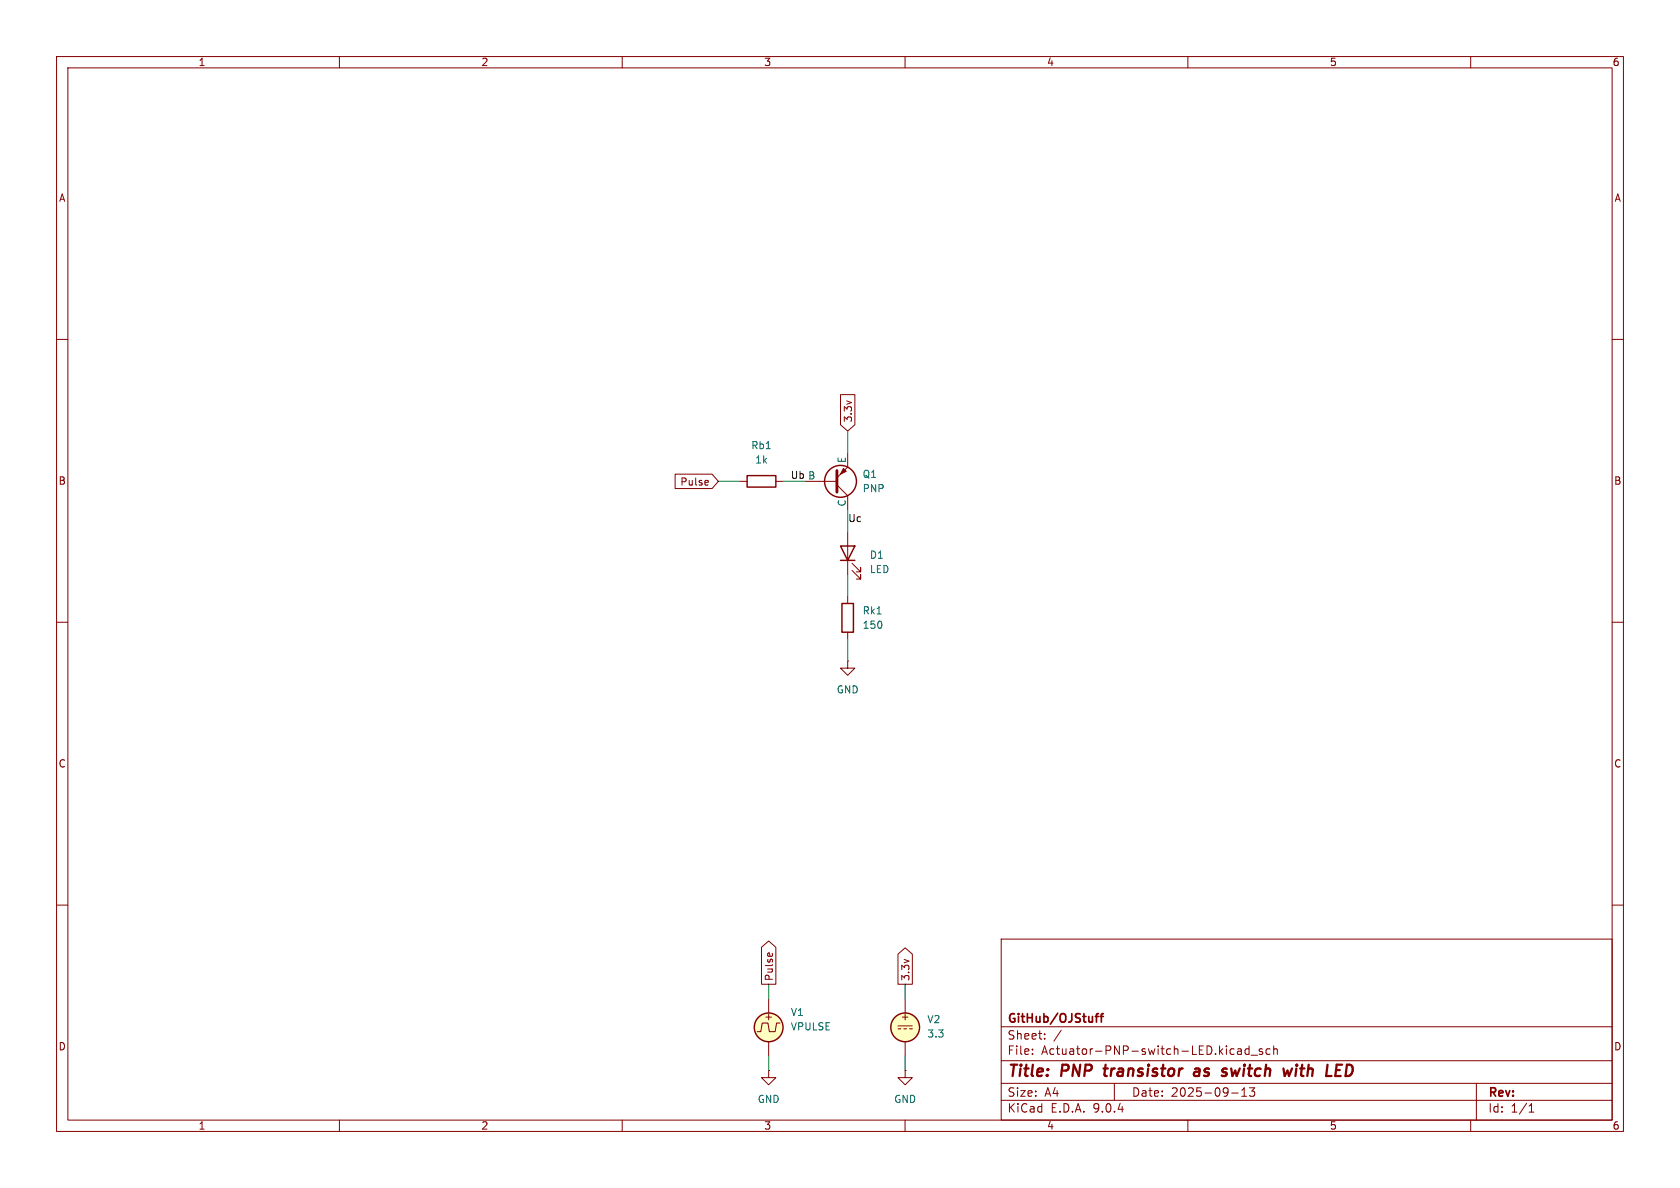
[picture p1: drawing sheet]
<svg xmlns="http://www.w3.org/2000/svg" width="297mm" height="210mm" viewBox="0 0 297 210" stroke-linecap="round" stroke-linejoin="round" font-family="sans-serif">
<g fill="none" stroke="#840000" stroke-width=".18">
<path d="M10 10h277v190h-277zM12 12h273v186h-273zM60 10v2M110 10v2M160 10v2M210 10v2M260 10v2M10 60h2M148.6 69.8h2.5v5.3l-1.2 1.1-1.3-1.1zM285 60h2M119.4 83.8h6.5l1.1 1.3-1.1 1.3h-6.5zM125 84.9l.2 .3-.6 .1"/>
<path d="M125.2 85.7l-.2 .1M130.8 85.1h1.3M137.2 85.1h1.2M142.2 85.1h5.8M148 85.7l1.9 1.9v2.6M149.9 80v2.6l-1.9 1.9M149.9 94v7.6M150.6 99.6l1.5 1.5v-.8v.8h-.7M10 110h2M149.9 116.8v1.3h1.2l-1.2 1.3-1.3-1.3h1.3M149.9 116.8h.1M149.9 105.4v1.3"/>
<path d="M149.9 111.8v1.2M150.6 100.8l1.5 1.6v-.8v.8h-.7M285 110h2M10 160h2M134.6 167.5l1.3-1.2 1.3 1.2v6.5h-2.6zM135.7 168.6l.3-.1 .1 .6M135.9 176.5v2.6M136.5 168.5l.1 .1M158.7 168.7l1.3-1.1 1.3 1.1v5.3h-2.6zM160 176.5v2.6M177 166h108v32h-108zM285 160h2"/>
<path d="M60 198v2M110 198v2M135.9 189.2v1.3h1.3l-1.3 1.3-1.3-1.3h1.3M135.9 189.2h.1M135.9 184.2v2.5M137.9 180.8h-.6l-.3 1.6h-1l-.2-1.6h-1.1l-.2 1.6h-.6M158.7 181.4h2.6M158.7 181.9h.6M159.8 181.9h.5M160 198v2M160 189.2v1.3h1.3l-1.3 1.3-1.3-1.3h1.3M160 189.2h.1"/>
<path d="M160 184.2v2.5M160.8 181.9h.5M177 194.5h108M177 191.5h108M177 187.5h108M177 181.5h108M182.5 186.3v.1M182.5 185.5v.1M184.7 183.6v.1M184.7 182.8v.1M187.6 182.1l-1.3 2M197 191.5v3"/>
<path d="M210 198v2M217.7 193.2h1.2M218.8 185.5h.6l.1 .9M219.5 185.8h-.5a.29 .29 0 0 0-.3 .3 .29 .29 0 0 0 .3 .3l.5-.1M219.5 193.8h.9M219.5 192.7l.5-.4v1.5M220.8 185.5l-.4-.1-.3 .3v.4l.1 .2h.6M220.8 184.9v1.5M220.9 192.3h.9l-.5 .6 .4 .1v.7l-.2 .1h-.4l-.2-.1M221.2 186.5h1.1M223.2 185.5l-.4-.1-.2 .2 .1 .2 .5 .2v.3h-.6M224.5 185.5l-.4-.1-.3 .3v.4l.2 .2h.5"/>
<path d="M225.2 185.5l.2-.1 .3 .1 .1 .9M225.2 184.9v1.5M260 198v2M261 191.5v6.5M270.3 196.6h.9M270.3 195.5l.4-.4v1.5"/>
</g>
<g fill="none" stroke="#840000" stroke-width=".4">
<path d="M195.1 188.9h.7M195.5 188.2l-.3 1.7 .3 .3M211.3 189l.2-.1 .5 .1M212.1 189.4h-.7a.4 .4 0 0 0-.3 .4 .4 .4 0 0 0 .2 .4l.7-.1M217.7 188.9l.2 1.3M228.4 188.9l-.5 1.3M229.2 188.9l-.2 1.3M229.3 188.2l-.1 .2M229.3 188.2l-.1 .1v.1M229.3 188.2v.1l-.1 .1M236.1 190.2h.9M236.2 189.2h.7"/>
<path d="M236.3 188.2h1"/>
</g>
<path d="M193.6 179.7h.6M194.2 179.2l-.4 .2v1.3M194.5 179.7h.6M195.1 179.2l-.4 .2v1.3" fill="none" stroke="#840000" stroke-width=".3"/>
<g fill="none" stroke="#840000" stroke-width=".25">
<path d="M132.1 84.1h5.1v2h-5.1zM148.6 96.5h2.5l-1.2 2.6zM148.6 99.1h2.5M148.8 106.7h2.1v5.1h-2.1z"/>
<circle cx="148.6" cy="85.1" r="2.82"/>
<circle cx="135.9" cy="181.6" r="2.54"/>
<circle cx="160" cy="181.6" r="2.54"/>
</g>
<g fill="#ffffc2" stroke="#ffffc2" stroke-width=".18">
<circle cx="160" cy="181.6" r="2.54"/>
<circle cx="135.9" cy="181.6" r="2.54"/>
</g>
<path d="M148 83.2v3.8" fill="none" stroke="#840000" stroke-width=".51"/>
<path d="M149.1 82.8l.5 .5-1 .5z" fill="#840000" stroke="#840000" stroke-width=".18"/>
<path d="M149.9 76.2v3.8M127 85.1h3.8M138.4 85.1h3.8M149.9 90.2v3.8M149.9 101.6v3.8M149.9 113v3.8M135.9 174v2.5M160 174v2.5M135.9 186.7v2.5M160 186.7v2.5" fill="none" stroke="#009600" stroke-width=".18"/>
<g font-size="2.8" fill="#840000">
<text x="178" y="190.9">Title:</text>
<text x="187.7" y="190.9">PNP</text>
<text x="196.1" y="190.9">transistor</text>
<text x="212.8" y="190.9">as</text>
<text x="218.5" y="190.9">switch</text>
<text x="230.2" y="190.9">with</text>
<text x="238.5" y="190.9">LED</text>
</g>
<g font-size="2.1" fill="#840000">
<text x="178" y="184">Sheet:</text>
<text x="178" y="181.2">GitHub/OJStuff</text>
<text x="178" y="186.7">File:</text>
<text x="184.1" y="186.7">Actuator-PNP-switch-LED.kicad_sch</text>
<text x="178" y="196.9">KiCad</text>
<text x="178" y="194.1">Size:</text>
<text x="184.7" y="194.1">A4</text>
<text x="185.7" y="196.9">E.D.A.</text>
<text x="193.3" y="196.9">9.0.4</text>
<text x="200" y="194.1">Date:</text>
<text x="207" y="194.1">2025-09-13</text>
<text x="263" y="194.3">Rev:</text>
<text x="263" y="196.9">Id:</text>
<text x="267.1" y="196.9">1/1</text>
</g>
<g font-size="1.8" fill="#840000">
<text x="35" y="11.9">1</text>
<text x="85" y="11.9">2</text>
<text x="135" y="11.9">3</text>
<text x="185" y="11.9">4</text>
<text x="235" y="11.9">5</text>
<text x="285" y="11.9">6</text>
<text x="10.3" y="35.9">A</text>
<text x="285.3" y="35.9">A</text>
<text x="150.8" y="74.8" transform="rotate(-90 150.8 74.8)">3.3v</text>
<text x="10.3" y="85.9">B</text>
<text x="120.2" y="86">Pulse</text>
<text x="285.3" y="85.9">B</text>
<text x="10.3" y="135.9">C</text>
<text x="285.3" y="135.9">C</text>
<text x="136.8" y="173.5" transform="rotate(-90 136.8 173.5)">Pulse</text>
<text x="161" y="173.5" transform="rotate(-90 161 173.5)">3.3v</text>
<text x="10.3" y="185.9">D</text>
<text x="135" y="180.6">+</text>
<text x="159.1" y="180.6">+</text>
<text x="285.3" y="185.9">D</text>
<text x="35" y="199.9">1</text>
<text x="85" y="199.9">2</text>
<text x="135" y="199.9">3</text>
<text x="185" y="199.9">4</text>
<text x="235" y="199.9">5</text>
<text x="285" y="199.9">6</text>
</g>
<g font-size="1.8" fill="#006464">
<text x="132.7" y="79.6">Rb1</text>
<text x="133.4" y="82.1">1k</text>
<text x="149.6" y="82" transform="rotate(-90 149.6 82)">E</text>
<text x="149.6" y="89.6" transform="rotate(-90 149.6 89.6)">C</text>
<text x="152.4" y="87.2">PNP</text>
<text x="152.4" y="84.7">Q1</text>
<text x="153.7" y="99">D1</text>
<text x="153.7" y="101.5">LED</text>
<text x="152.4" y="111.4">150</text>
<text x="152.4" y="108.8">Rk1</text>
<text x="147.8" y="122.8">GND</text>
<text x="139.7" y="179.8">V1</text>
<text x="139.7" y="182.3">VPULSE</text>
<text x="163.8" y="181.1">V2</text>
<text x="163.8" y="183.6">3.3</text>
<text x="133.9" y="195.2">GND</text>
<text x="158" y="195.2">GND</text>
</g>
<g font-size="1.8" fill="#0f0f0f">
<text x="139.7" y="84.7">Ub B</text>
<text x="149.9" y="92.4">Uc</text>
</g>
</svg>
